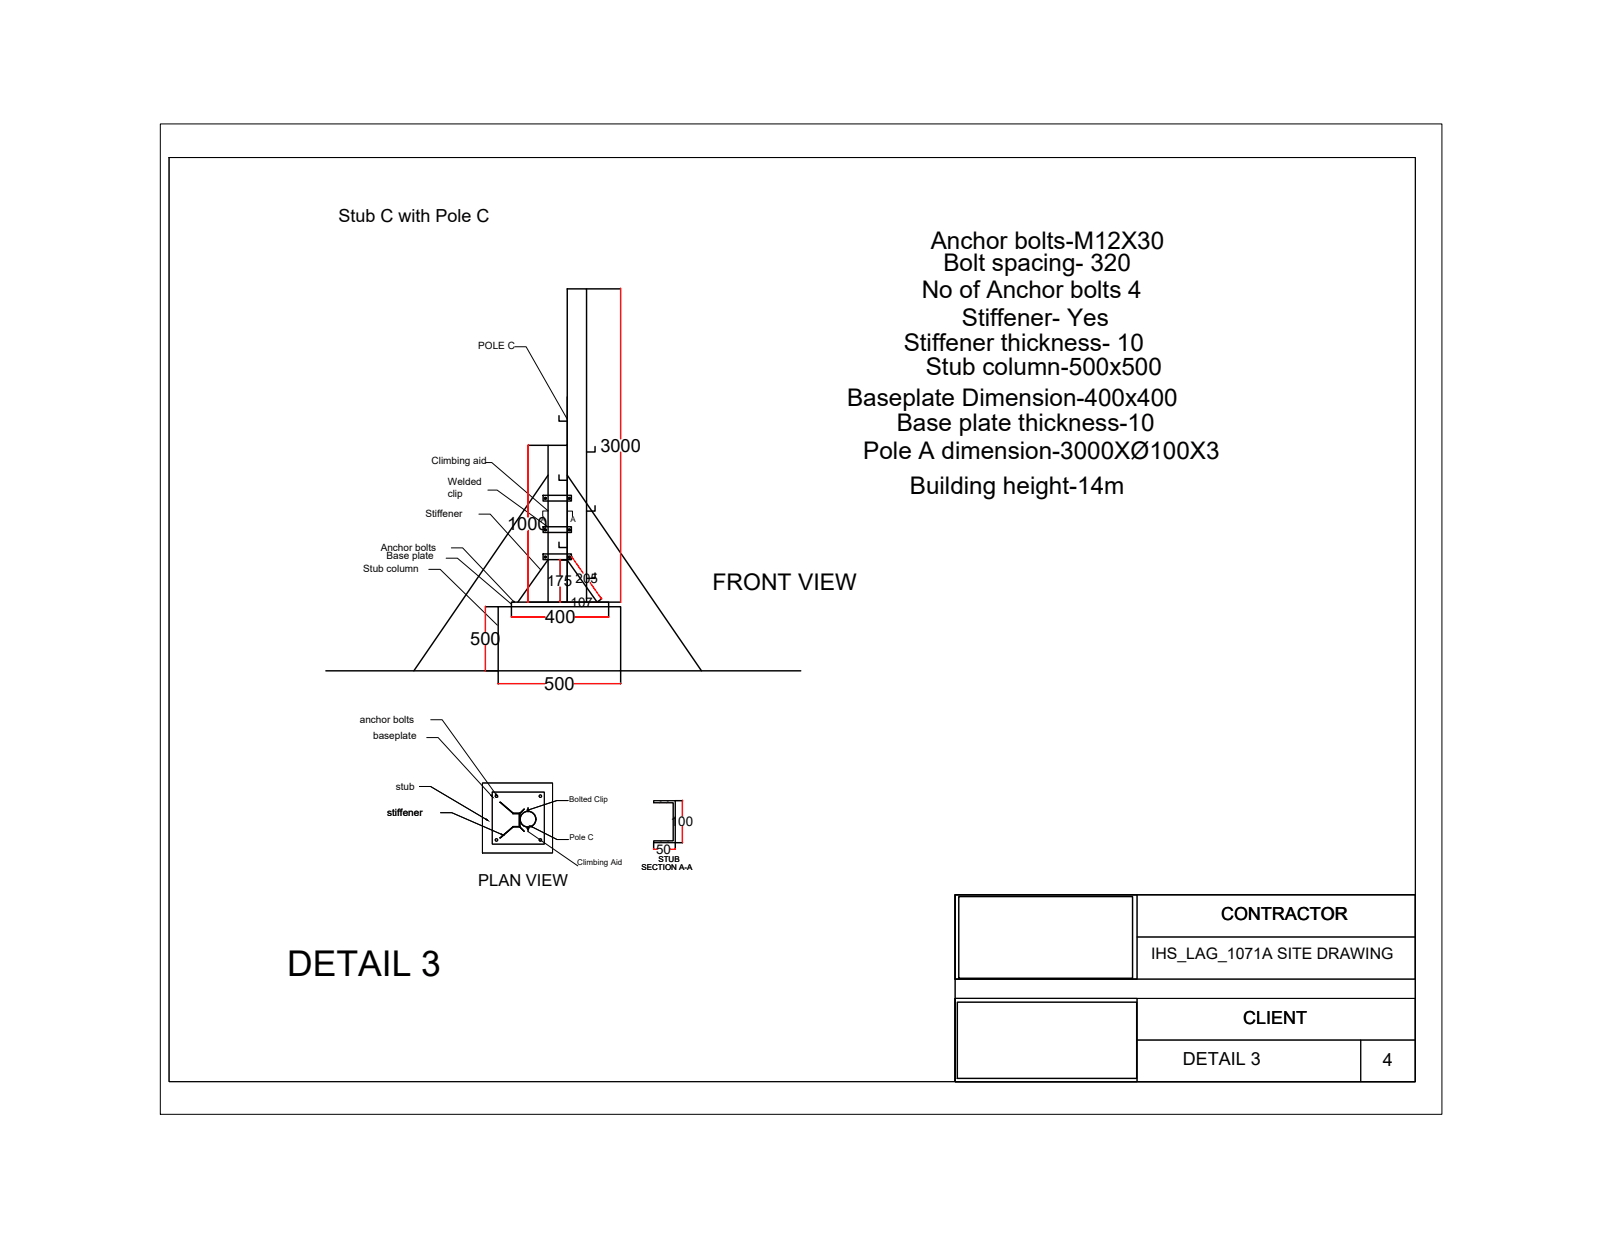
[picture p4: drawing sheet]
<svg xmlns="http://www.w3.org/2000/svg" width="279mm" height="216mm" viewBox="0 0 279 216" stroke-linecap="round" stroke-linejoin="round" font-family="sans-serif">
<!-- layer: PDF_0 -->
<g fill="none" stroke="#000" stroke-width=".17">
<path d="M29.5 27.5h217.3v161.1h-217.3zM73.2 137.2h1.9l9.7 5.7M84.1 136.5h12.3v12.3h-12.3zM85.9 138.1h9v9.1h-9zM87.2 139.9v-.1l2.3 2h-.1zM99.1 139.6h-2l-4.9 1.6M114 139.6h3.8v7.4h-3.8v-.4h3.4v-6.6h-3.4zM76.8 141.7h2l8.7 3.8M87.2 146.1l2.2-1.9 .1 .1-2.3 1.9zM89.5 144.1h1.2v.1h-1.2zM89.5 141.8h1.1v.1h-1.1zM90.6 141.8h.1v2.3h-.1z"/>
<path d="M90.6 141.8v2.4M90.7 144.2l.7 .8zM91.4 141.1l-.7 .8zM92.8 144.2l4.4 2.2h1.9M166.6 156h31.7v14.8h-31.7zM166.6 156h80.2v32.6h-80.2zM166.6 156h80.2v14.8h-80.2zM166.6 174.1h31.7v14.5h-31.7zM166.6 174.1h80.2v14.5h-80.2zM198.3 163.4h48.5M198.3 181.4h48.5M237.3 181.4v7.2"/>
<circle cx="86.6" cy="138.8" r=".22"/>
<circle cx="94.2" cy="138.8" r=".22"/>
<circle cx="86.6" cy="146.5" r=".22"/>
<circle cx="92.1" cy="142.9" r="1.41"/>
<circle cx="94.2" cy="146.5" r=".22"/>
</g>
<!-- layer: PDF2_0 -->
<g fill="none" stroke="#000" stroke-width=".17">
<path d="M29.5 27.5h217.3v161.1h-217.3zM89.8 60.5h2l7.2 12.7M74.8 99.3h2l9.9 9.7M77.8 97.3h2l9.4 8M78.7 95.5h2l8.8 9.3M83.5 89.7h2l8.8 9.7M84.7 80.7h1.1l9.8 8.4M85.1 85.5h1.6l8.8 6.4M95.6 89.1h-.9v.9M99 89.1h.8v1M89.5 104.8h.2v.2h-.2zM73.2 137.2h1.9l9.7 5.7"/>
<path d="M74.4 128.6h2l9.2 10.1M75.1 125.5h2l9.4 13M84.1 136.5h12.3v12.3h-12.3zM85.9 138.1h9v9.1h-9zM87.2 139.9v-.1l2.3 2h-.1zM99.1 139.6h-2l-4.9 1.6M114 139.6h3.8v7.4h-3.8v-.4h3.4v-6.6h-3.4zM76.8 141.7h2l8.7 3.8M87.2 146.1l2.2-1.9 .1 .1-2.3 1.9zM89.5 144.1h1.2v.1h-1.2zM89.5 141.8h1.1v.1h-1.1zM90.6 141.8h.1v2.3h-.1z"/>
<path d="M90.6 141.8v2.4M90.7 144.2l.7 .8zM91.4 141.1l-.7 .8zM92.1 145l8.7 6M92.8 144.2l4.4 2.2h1.9M166.6 156h31.7v14.8h-31.7zM166.6 156h80.2v32.6h-80.2zM166.6 156h80.2v14.8h-80.2zM166.6 174.1h31.7v14.5h-31.7zM166.6 174.1h80.2v14.5h-80.2zM198.3 163.4h48.5M198.3 181.4h48.5"/>
<path d="M237.3 181.4v7.2"/>
<circle cx="86.6" cy="138.8" r=".22"/>
<circle cx="94.2" cy="138.8" r=".22"/>
<circle cx="86.6" cy="146.5" r=".22"/>
<circle cx="92.1" cy="142.9" r="1.41"/>
<circle cx="92.1" cy="142.9" r="1.32"/>
<circle cx="94.2" cy="146.5" r=".22"/>
</g>
<!-- layer: 0 -->
<g fill="none" stroke="#000" stroke-width=".25">
<path d="M98.9 50.4h3.4v54.6h-3.4zM102.3 50.4h5.9M92.1 77.7h3.5M97.5 72.5v.9h1.4M98.9 69.2v35.8h-3.3v-27.3h3.3M103.8 77.9v.9h-1.5M94.7 86.4h5v1h-5zM94.7 91.9h5v1h-5zM94.7 96.6h5v1h-5zM95.6 97.6l-5.3 7.4M95.6 82.9l-23.4 34.1M97.5 94.6v.9h1.4"/>
<path d="M97.5 82.8v1h1.4M97.7 97.7h1.2M98.9 97.7l5.2 7.3 .8-.6M98.9 82.9l23.4 34.1M99.7 97.1l-.8 .6M103.8 99.9v1h-1.5M103.8 88.2v.9h-1.5M56.8 117h30.1v2.2M84.7 105.8h2.2M86.9 105.8h21.3v11.2h-21.3zM89.2 107.6v-2.6h17v2.6M92.1 105h3.5"/>
<path d="M97.7 105h1.2M102.3 105h5.9M139.7 117h-31.5v2.2M117.8 139.6h1.2M92 141.2l.2 .1zM92 144.4l.2 .1zM92.1 141.1v.4zM92.1 144.3v.4zM92.1 140.8v.8M92.1 144.2v.8M114 147v1.1M119 147h-1.2v1.1"/>
<path d="M167.2 156.4h30.3v14.2h-30.3zM167 174.8h31.2v13.3h-31.2z"/>
<circle cx="95.1" cy="92.4" r=".18"/>
<circle cx="95.1" cy="86.9" r=".18"/>
<circle cx="95.1" cy="97.1" r=".18"/>
<circle cx="99.3" cy="97.1" r=".18"/>
<circle cx="99.3" cy="86.9" r=".18"/>
<circle cx="99.3" cy="92.4" r=".18"/>
</g>
<!-- layer: PDF_0 -->
<path d="M115.4 139.6l-.4 .4M116.6 139.6l-.4 .4M115.4 146.6l-.3 .4M116.6 146.6l-.3 .4" fill="none" stroke="#636466" stroke-width=".17"/>
<!-- layer: PDF2_0 -->
<path d="M115.4 139.6l-.4 .4M116.6 139.6l-.4 .4M115.4 146.6l-.3 .4M116.6 146.6l-.3 .4" fill="none" stroke="#636466" stroke-width=".17"/>
<!-- layer: PDF_0 -->
<path d="M85.7 138.7l.2 .2-.3-.2zM86.4 138.5h.1l.1 .2zM84.8 142.8l.2 .2-.3-.1zM87.5 145.5l.2 .1h-.3zM92.6 144.1l.2 .1v.1z" fill="#000" stroke="#000" stroke-width=".17"/>
<!-- layer: PDF2_0 -->
<path d="M85.7 138.7l.2 .2-.3-.2zM86.4 138.5h.1l.1 .2zM84.8 142.8l.2 .2-.3-.1zM87.5 145.5l.2 .1h-.3zM92.6 144.1l.2 .1v.1z" fill="#000" stroke="#000" stroke-width=".17"/>
<!-- layer: 0 -->
<g fill="none" stroke="#f00" stroke-width=".25">
<path d="M108.2 50.4v26.1M92.1 77.6v12.6M108.2 78.8v26.2M92.1 92.5v12.5M97.7 97.7v2.7M99.7 97.1l2 2.8M84.7 105.8v4.4M84.7 112.6v4.4M86.8 119.2h8.3M89.2 107.6h5.9M97.7 102.3v2.7M98.9 105h.9"/>
<path d="M100.1 119.2h8.2M100.2 107.6h6M102.9 101.6l2 2.9M103.3 105h.9M119 139.6v2.9M114 148.1h.5M116.9 148.1h.9M119 144.1v2.9"/>
</g>
<g fill="none" stroke="#f00" stroke-width=".17">
<path d="M108.2 50.4h.1M92.1 77.7h.1M97.7 97.7h.1M99.7 97.1h.1M84.7 105.8h.1M84.7 117h.1M86.9 119.2h.1M89.2 107.6h.1M92.1 105h.1M97.7 105h.1M98.9 105h.1M104.1 105h.1"/>
<path d="M104.9 104.4h.1M106.2 107.6h.1M108.2 119.2h.1M108.2 105h.1M119 139.6h.1M114 148.1h.1M117.8 148.1h.1M119 147h.1"/>
</g>
<path d="M28 21.6h223.5v172.7h-223.5z" fill="none" stroke="#000" stroke-width=".17"/>
<text font-size="6.2" x="50.1" y="170.2">DETAIL 3</text>
<g font-size="4.2">
<text x="162.3" y="43.4">Anchor bolts-M12X30</text>
<text x="164.5" y="47.3">Bolt spacing- 320</text>
<text x="160.8" y="51.9">No of Anchor bolts 4</text>
<text x="167.7" y="56.9">Stiffener- Yes</text>
<text x="157.6" y="61.2">Stiffener thickness- 10</text>
<text x="161.5" y="65.4">Stub column-500x500</text>
<text x="147.7" y="70.9">Baseplate Dimension-400x400</text>
<text x="156.4" y="75.2">Base plate thickness-10</text>
<text x="150.6" y="80.1">Pole A dimension-3000XØ100X3</text>
<text x="158.7" y="86.1">Building height-14m</text>
</g>
<text font-size="4" x="124.3" y="102.9">FRONT VIEW</text>
<g font-size="3.2">
<text x="104.7" y="78.8">3000</text>
<text x="88.5" y="92.5">1000</text>
<text x="82" y="112.5">500</text>
<text x="95.1" y="108.7">400</text>
<text x="94.9" y="120.4">500</text>
</g>
<g font-size="3.1">
<text x="59" y="38.8">Stub C with Pole C</text>
<text x="213" y="160.5">CONTRACTOR</text>
<text x="216.8" y="178.6">CLIENT</text>
<text x="206.3" y="185.8">DETAIL 3</text>
<text x="241.2" y="185.9">4</text>
</g>
<text font-size="2.9" x="83.4" y="154.4">PLAN VIEW</text>
<text font-size="2.8" x="200.7" y="167.2">IHS_LAG_1071A SITE DRAWING</text>
<text font-size="2.6" x="95.4" y="102.3">175</text>
<g font-size="2.3">
<text x="100.4" y="101.6">205</text>
<text x="99.5" y="105.8">107</text>
<text x="114.4" y="148.9">50</text>
<text x="117" y="144.1">100</text>
</g>
<g font-size="1.7">
<text x="83.4" y="60.9">POLE C</text>
<text x="75.3" y="81">Climbing aid</text>
<text x="78.1" y="86.7">clip</text>
<text x="78.1" y="84.6">Welded</text>
<text x="74.2" y="90.2">Stiffener</text>
<text x="63.4" y="99.8">Stub column</text>
<text x="66.4" y="96.1">Anchor bolts</text>
<text x="67.4" y="97.5">Base plate</text>
<text x="62.8" y="126">anchor bolts</text>
<text x="65.1" y="128.8">baseplate</text>
<text x="69" y="137.7">stub</text>
<text x="67.5" y="142.3">stiffener</text>
</g>
<g font-size="1.4">
<text x="94.3" y="91">A</text>
<text x="99.5" y="91">A</text>
<text x="99.3" y="139.8">Bolted Clip</text>
<text x="99.3" y="146.6">Pole C</text>
<text x="100.7" y="150.9">Climbing Aid</text>
<text x="111.9" y="151.7">SECTION A-A</text>
<text x="114.8" y="150.4">STUB</text>
</g>
</svg>
